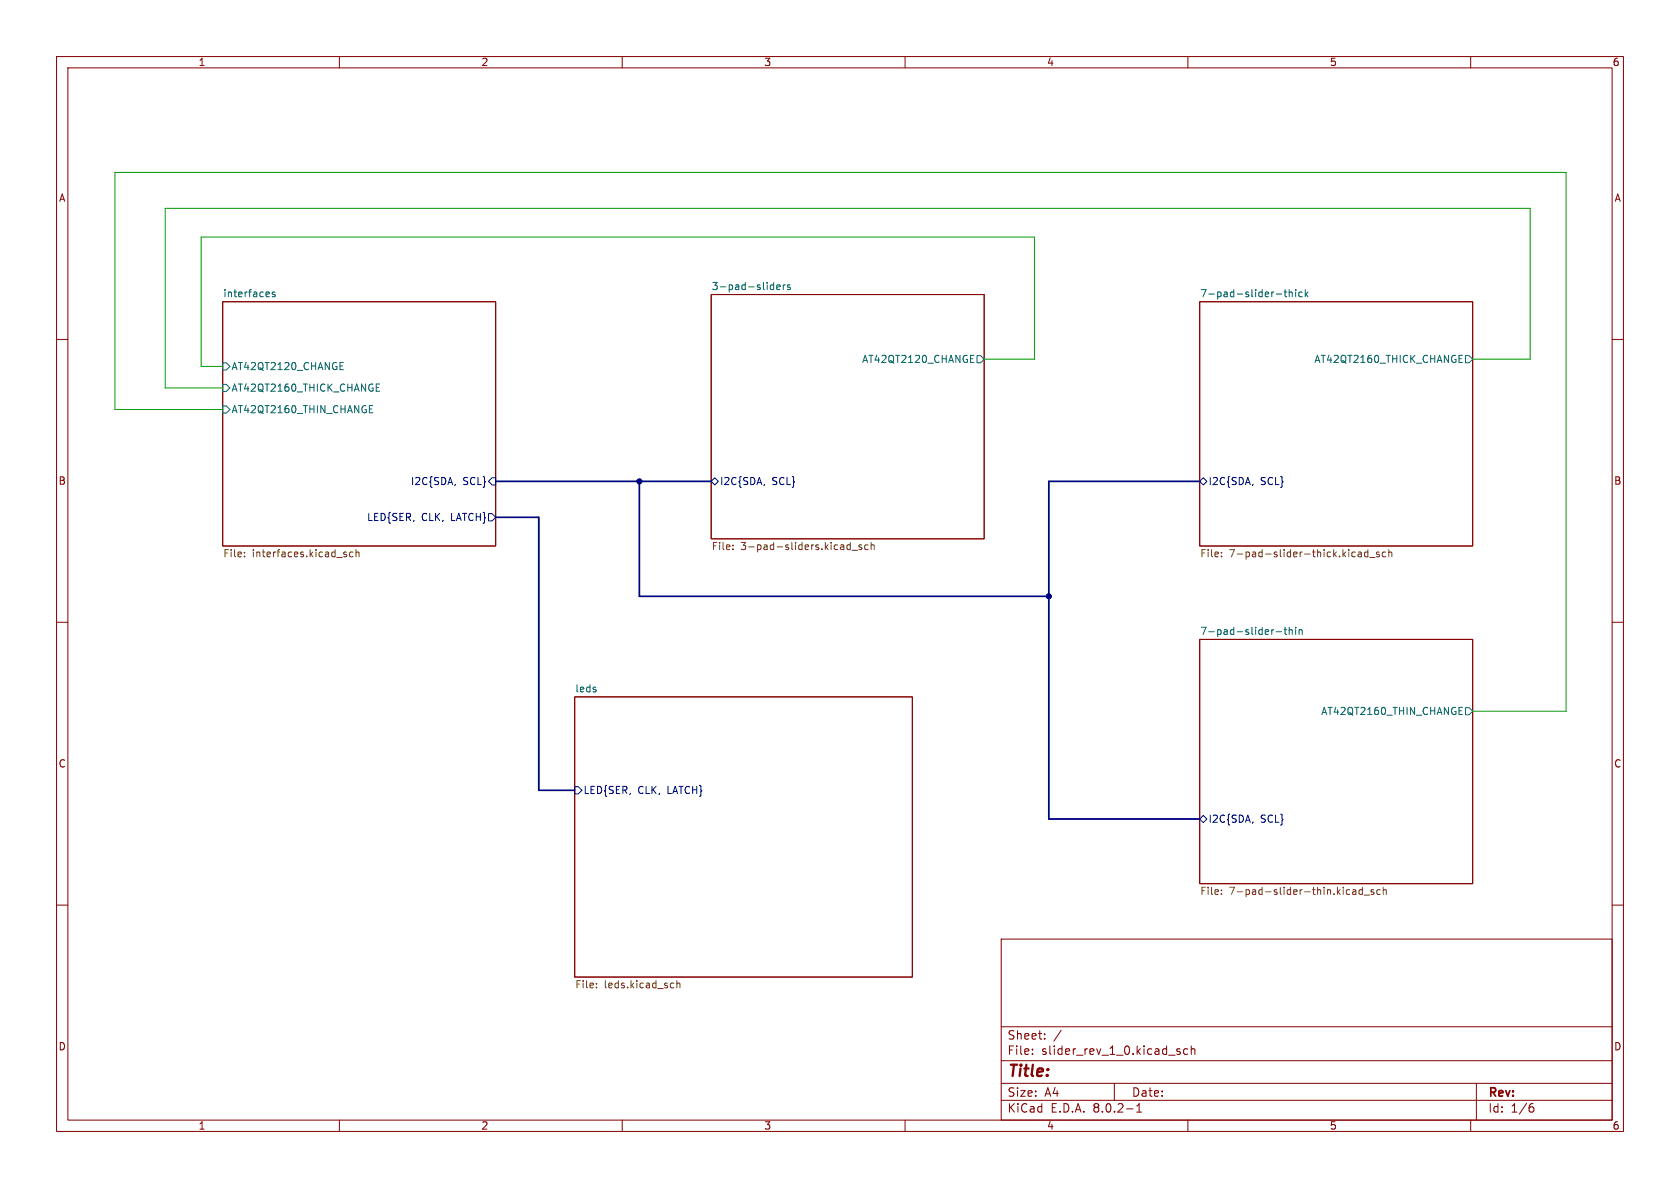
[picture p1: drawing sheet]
<svg xmlns="http://www.w3.org/2000/svg" width="297mm" height="210mm" viewBox="0 0 297 210" stroke-linecap="round" stroke-linejoin="round" font-family="sans-serif">
<g fill="none" stroke="#840000" stroke-width=".18">
<path d="M10 10h277v190h-277zM12 12h273v186h-273zM60 10v2M110 10v2M160 10v2M210 10v2M260 10v2M10 60h2M39.4 53.3h48.2v43.2h-48.2zM125.7 52.1h48.3v43.2h-48.3zM212.1 53.3h48.2v43.2h-48.2zM285 60h2"/>
<path d="M10 110h2M212.1 113h48.2v43.2h-48.2zM285 110h2M101.6 123.2h59.7v49.5h-59.7zM10 160h2M285 160h2M177 166h108v32h-108zM60 198v2M110 198v2M160 198v2M177 194.5h108M177 191.5h108"/>
<path d="M177 187.5h108M177 181.5h108M182.5 186.3v.1M182.5 185.5v.1M184.7 183.6v.1M184.7 182.8v.1M187.6 182.1l-1.3 2M197 191.5v3M199.2 196h1.1M201 196.6h.8M201 195.5l.4-.4v1.5M208.2 185.9l.4 .1 .1 .2-.2 .2h-.3"/>
<path d="M208.2 185.4l.4 .1M210 185.5l-.5-.1-.3 .3v.4l.2 .2h.6M210 198v2M210.6 185.5l.2-.1 .4 .1v.9M210.6 184.9v1.5M260 198v2M261 191.5v6.5M270.6 195.7h.3l.3 .3-.1 .5-.5 .1M271 195.1l-.4 .1"/>
</g>
<path d="M80.5 85.6l-.1 .2M86.4 90.8h.6l.6 .6-.6 .7h-.6zM87 84.5h.6v1.2h-.6l-.6-.6zM125.7 85.1l.7-.6 .6 .6-.6 .6zM135.2 85.6l-.1 .2M212.1 85.1l.6-.6 .7 .6-.7 .6zM221.5 85.6v.2M101.6 139.1h.6l.7 .6-.7 .6h-.6zM212.1 144.8l.6-.7 .7 .7-.7 .6zM221.5 145.3v.2" fill="none" stroke="#000084" stroke-width=".18"/>
<g fill="none" stroke="#006464" stroke-width=".18">
<path d="M47.6 51.7v.2l-.6 .1M48.6 51.7l-.3-.1-.2 .2 .1 .2 .4 .1v.3h-.5M136.4 50.3l.4 .1M136.8 49.9v1.3M136.8 51.1l-.4 .1M137.3 50.8l.6-.1v-.3l-.4-.1-.2 .2 .1 .6h.5M138.5 50.3v.9M138.8 50.3l-.3 .3M139.7 50.4l-.3-.1-.2 .2 .1 .2 .4 .1v.3h-.5M225.6 52h1M227 51.6h.5M227.2 51.2v1.1l.3 .2"/>
<path d="M227.9 51.7l.2-.1 .3 .1 .1 .8M227.9 51.2v1.3M229.1 51.2v.1M229.1 51.6v.9M230.2 51.7l-.4-.1-.2 .3 .1 .5h.5M230.8 51.2v1.3M230.9 52l.3 .5M231.2 51.6l-.4 .5M39.4 64.1h.6l.6 .7-.6 .6h-.6zM39.4 71.8h.6l.6 .6-.6 .6h-.6zM39.4 67.9h.6l.6 .7-.6 .6h-.6zM60.1 64.1h.6"/>
<path d="M60.1 64.7h.4M60.1 65.3h.6M65.3 72.3h.4M65.3 73h.6M65.3 71.7h.6M66.5 68.5h.4M66.5 69.2h.6M66.5 67.9h.6M171.6 63.4h.4M171.6 64.1h.6M171.6 62.8h.6M172.7 62.9h.7l.6 .6-.6 .6h-.7z"/>
<path d="M257.9 63.4h.5M257.9 64.1h.6M257.9 62.8h.6M259.1 62.9h.6l.6 .6-.6 .6h-.6zM225.6 111.7h1M227 111.3h.5M227.2 110.9v1.1l.3 .2M227.9 111.4l.2-.1 .3 .1 .1 .8M227.9 110.9v1.3M229.1 110.9v.1M229.1 111.3v.9M229.7 111.4l.1-.1 .4 .1v.8"/>
<path d="M229.7 111.3v.9M257.9 125.6h.5M257.9 126.3h.6M257.9 125h.6M259.1 125.1h.6l.6 .6-.6 .7h-.6z"/>
</g>
<g fill="none" stroke="#725600" stroke-width=".18">
<path d="M43.2 98.3v.1M43.2 97.6v.2M60.9 98l.3 .1 .1 .1-.2 .2h-.2M60.9 97.6h.3M62.4 97.6h-.4l-.2 .2 .1 .6h.5M62.9 97.7l.2-.1h.3l.1 .8M62.9 97.2v1.2M129.6 97v.2M129.6 96.4v.1M150 96.3l.3 .1M150.3 95.9v1.3M150.3 97.1l-.3 .1"/>
<path d="M150.6 97.3h1M152.3 96.4l-.3-.1-.2 .2 .1 .2 .4 .1v.3h-.5M153.5 96.4l-.4-.1-.2 .3 .1 .5h.5M154 96.4l.2-.1 .3 .1 .1 .8M154 95.9v1.3M215.9 97.6v.2M215.9 98.3v.1M240.1 97.6h.5l.1 .8M240.7 97.9h-.4l-.2 .2 .2 .3h.4M241.8 97.6h-.3l-.3 .2 .1 .6h.5M241.8 97.2v1.2M242.1 98.5h1"/>
<path d="M243.8 97.6h-.3l-.2 .2 .1 .1 .4 .2v.3h-.5M245 97.6h-.4l-.2 .2 .1 .6h.5M245.5 97.7l.2-.1h.3l.1 .8M245.5 97.2v1.2M215.9 158v.1M215.9 157.3v.2M239.2 157.3h.4l.1 .8M239.7 157.6h-.4l-.2 .2 .2 .3h.4M240.9 157.3h-.4l-.2 .2 .1 .6h.5M240.9 156.8v1.3M241.2 158.2h.9M242.9 157.3h-.4l-.1 .2v.1l.5 .2v.3h-.5"/>
<path d="M244 157.3h-.4l-.2 .2 .1 .6h.5M244.5 157.4l.2-.1h.3l.1 .8M244.5 156.8v1.3M105.4 174.5v.1M105.4 173.8v.2M118.8 173.8h.3M119.1 174.6h-.3M119.7 173.9l.1-.1h.3l.1 .8M119.7 173.4v1.2"/>
</g>
<path d="M87.6 85.1h38.1M87.6 91.4h7.6v48.3h6.4M113 85.1v20.3h72.4M212.1 85.1h-26.7v59.7h26.7" fill="none" stroke="#000084" stroke-width=".3"/>
<path d="M39.4 72.4h-19.1v-41.9h256.6v95.2h-16.6M174 63.5h8.9v-21.6h-147.3v22.9h3.8M260.3 63.5h10.2v-26.7h-241.3v31.8h10.2" fill="none" stroke="#009600" stroke-width=".18"/>
<g fill="#000084" stroke="#000084" stroke-width=".18">
<circle cx="185.4" cy="105.4" r=".46"/>
<circle cx="113" cy="85.1" r=".46"/>
</g>
<text font-size="2.8" fill="#840000" x="178" y="190.9">Title:</text>
<g font-size="2.1" fill="#840000">
<text x="178" y="184">Sheet:</text>
<text x="178" y="186.7">File:</text>
<text x="184.1" y="186.7">slider_rev_1_0.kicad_sch</text>
<text x="178" y="196.9">KiCad</text>
<text x="178" y="194.1">Size:</text>
<text x="184.7" y="194.1">A4</text>
<text x="185.7" y="196.9">E.D.A.</text>
<text x="193.3" y="196.9">8.0.2-1</text>
<text x="200" y="194.1">Date:</text>
<text x="263" y="194.3">Rev:</text>
<text x="263" y="196.9">Id:</text>
<text x="267.1" y="196.9">1/6</text>
</g>
<g font-size="1.8" fill="#840000">
<text x="35" y="11.9">1</text>
<text x="85" y="11.9">2</text>
<text x="135" y="11.9">3</text>
<text x="185" y="11.9">4</text>
<text x="235" y="11.9">5</text>
<text x="285" y="11.9">6</text>
<text x="10.3" y="35.9">A</text>
<text x="285.3" y="35.9">A</text>
<text x="10.3" y="85.9">B</text>
<text x="285.3" y="85.9">B</text>
<text x="10.3" y="135.9">C</text>
<text x="285.3" y="135.9">C</text>
<text x="10.3" y="185.9">D</text>
<text x="285.3" y="185.9">D</text>
<text x="35" y="199.9">1</text>
<text x="85" y="199.9">2</text>
<text x="135" y="199.9">3</text>
<text x="185" y="199.9">4</text>
<text x="235" y="199.9">5</text>
<text x="285" y="199.9">6</text>
</g>
<g font-size="1.8" fill="#006464">
<text x="39.4" y="52.6">interfaces</text>
<text x="125.7" y="51.4">3-pad-sliders</text>
<text x="212.1" y="52.6">7-pad-slider-thick</text>
<text x="40.8" y="65.6">AT42QT2120_CHANGE</text>
<text x="152.3" y="64.4">AT42QT2120_CHANGE</text>
<text x="232.3" y="64.4">AT42QT2160_THICK_CHANGE</text>
<text x="40.8" y="69.4">AT42QT2160_THICK_CHANGE</text>
<text x="40.8" y="73.3">AT42QT2160_THIN_CHANGE</text>
<text x="212.1" y="112.3">7-pad-slider-thin</text>
<text x="101.6" y="122.5">leds</text>
<text x="233.5" y="126.6">AT42QT2160_THIN_CHANGE</text>
</g>
<g font-size="1.8" fill="#000084">
<text x="72.5" y="86">I2C{SDA,</text>
<text x="81.8" y="86">SCL}</text>
<text x="127.2" y="86">I2C{SDA,</text>
<text x="136.5" y="86">SCL}</text>
<text x="213.6" y="86">I2C{SDA,</text>
<text x="222.8" y="86">SCL}</text>
<text x="64.8" y="92.3">LED{SER,</text>
<text x="74.5" y="92.3">CLK,</text>
<text x="79.8" y="92.3">LATCH}</text>
<text x="103.1" y="140.6">LED{SER,</text>
<text x="112.8" y="140.6">CLK,</text>
<text x="118.1" y="140.6">LATCH}</text>
<text x="213.6" y="145.6">I2C{SDA,</text>
<text x="222.8" y="145.6">SCL}</text>
</g>
<g font-size="1.8" fill="#725600">
<text x="39.4" y="98.8">File:</text>
<text x="44.6" y="98.8">interfaces.kicad_sch</text>
<text x="125.7" y="97.6">File:</text>
<text x="131" y="97.6">3-pad-sliders.kicad_sch</text>
<text x="212.1" y="98.8">File:</text>
<text x="217.3" y="98.8">7-pad-slider-thick.kicad_sch</text>
<text x="212.1" y="158.5">File:</text>
<text x="217.3" y="158.5">7-pad-slider-thin.kicad_sch</text>
<text x="101.6" y="175">File:</text>
<text x="106.8" y="175">leds.kicad_sch</text>
</g>
</svg>
